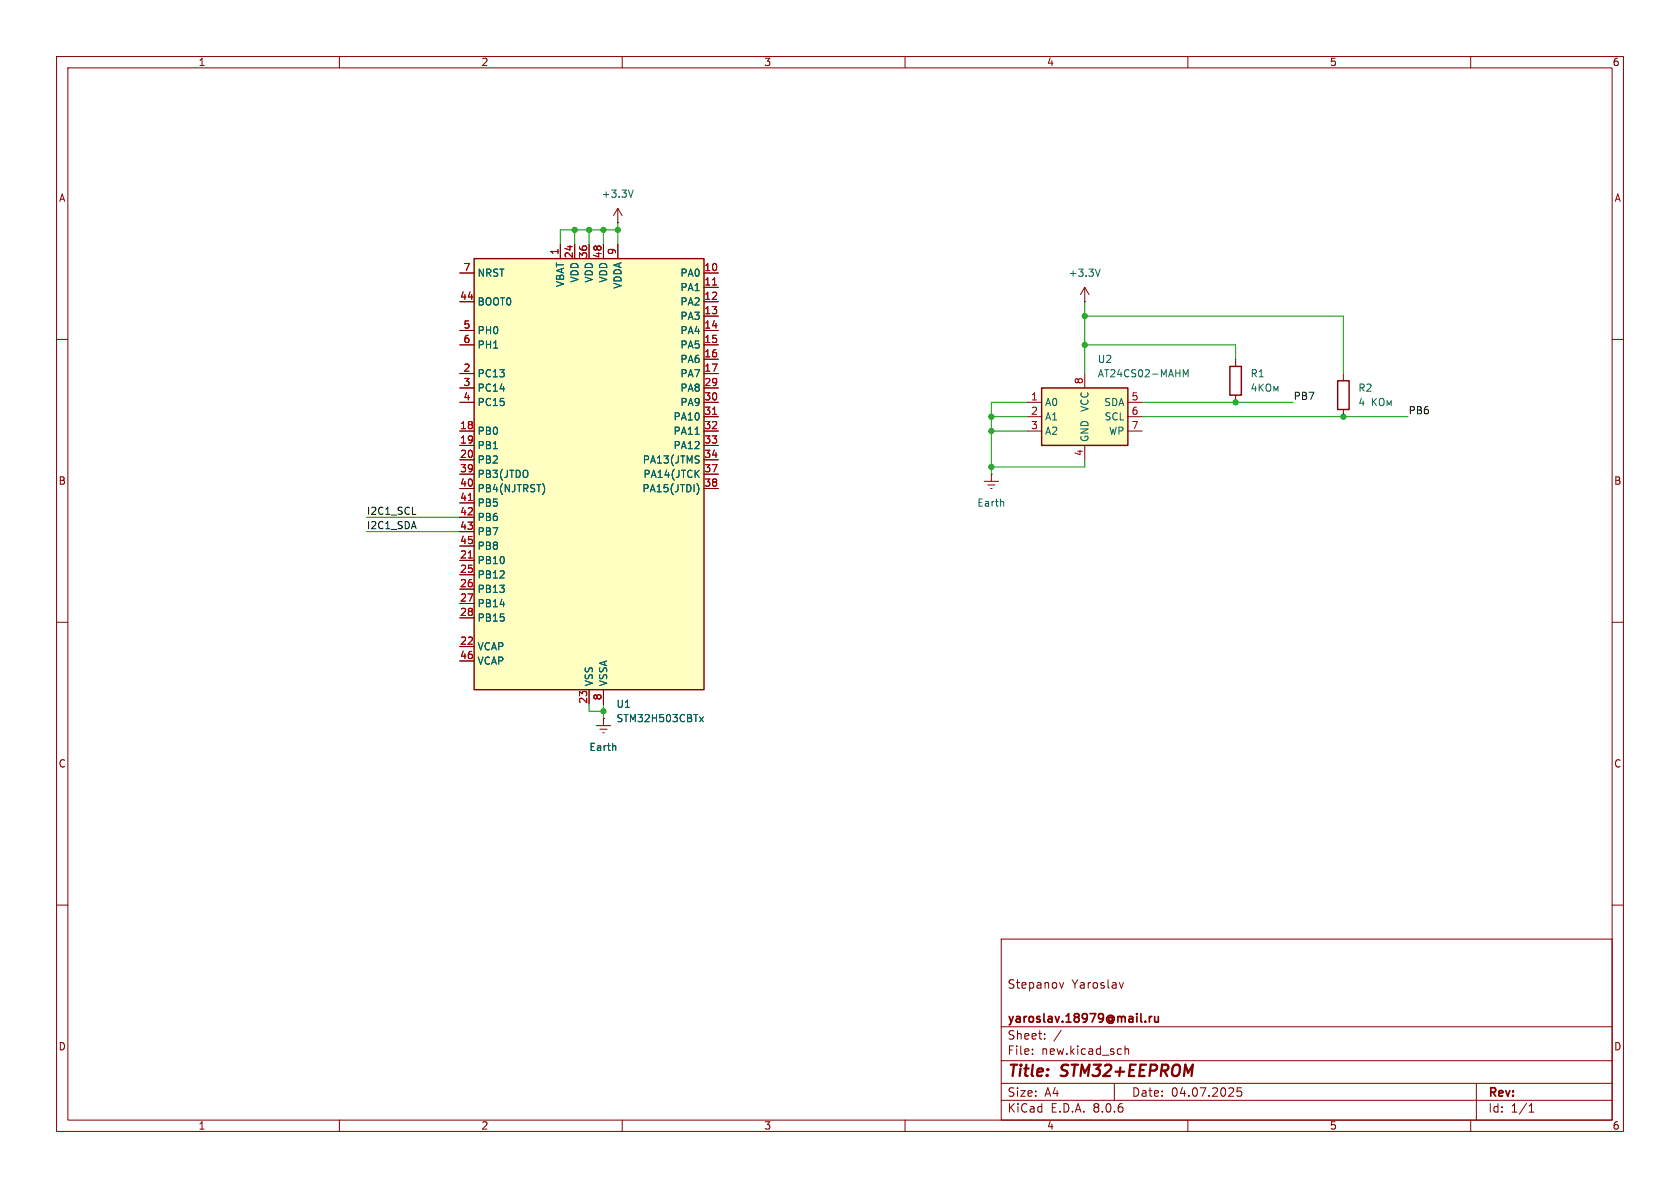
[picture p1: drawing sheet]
<svg xmlns="http://www.w3.org/2000/svg" width="297mm" height="210mm" viewBox="0 0 297 210" stroke-linecap="round" stroke-linejoin="round" font-family="sans-serif">
<g fill="none" stroke="#840000" stroke-width=".18">
<path d="M10 10h277v190h-277zM12 12h273v186h-273zM60 10v2M110 10v2M160 10v2M210 10v2M260 10v2M10 60h2M285 60h2M10 110h2M285 110h2M10 160h2"/>
<path d="M285 160h2M177 166h108v32h-108zM187.3 173.7l.4 1 .3-1M198.6 173.7l-.4 1M60 198v2M110 198v2M160 198v2M177 194.5h108M177 191.5h108M177 187.5h108M177 181.5h108M182.5 186.3v.1"/>
<path d="M182.5 185.5v.1M184.7 183.6v.1M184.7 182.8v.1M187.6 182.1l-1.3 2M197 191.5v3M198.9 184.9v1.5M198.9 185.5l.2-.1 .4 .1v.9M210 198v2M219.5 192.3h-.8v.7l.2-.1h.5l.1 .3v.5l-.3 .1-.5-.1M260 198v2M261 191.5v6.5M270.3 196.6h.9"/>
<path d="M270.3 195.5l.4-.4v1.5"/>
</g>
<path d="M203.2 179.7v1M203.6 179.7l-.3 .1-.1 .2M204.1 179.7l.1 .9 .4 .1 .2-.2M204.8 179.7v1M202.5 180.5v.2" fill="none" stroke="#840000" stroke-width=".3"/>
<path d="M184.1 68.6h15.3v10.1h-15.3z" fill="#ffffc2"/>
<path d="M184.1 68.6h15.3v10.1h-15.3zM217.4 64.8h2.1v5.1h-2.1zM236.5 67.3h2v5.1h-2z" fill="none" stroke="#840000" stroke-width=".25"/>
<g fill="none" stroke="#840000" stroke-width=".18">
<path d="M191.8 53.3h.1M191.8 50.8v2.5M191.8 50.8l-.8 1.3M191.8 50.8l.7 1.3M181.6 71.1h2.5M181.6 73.7h2.5M181.6 76.2h2.5M191.8 66v2.6M191.8 78.7v2.6M199.4 71.1h2.5M199.4 73.7h2.5M199.4 76.2h2.5"/>
<path d="M218.4 63.5v1.3M218.4 69.9v1.2M237.5 66v1.3M237.5 72.4v1.3M174 85.1h2.5M174.6 85.7h1.3M175.1 86.4h.3M175.3 83.8h.1M175.3 83.8v1.3M105.4 128.3h2.5M106 128.9h1.3M106.6 129.5h.2"/>
<path d="M106.7 127h.1M106.7 127v1.3"/>
</g>
<g fill="none" stroke="#006464" stroke-width=".18">
<path d="M194.5 47.6l-.4 1.2M209.2 66.6v-1.3l.4 1 .4-1v1.3M221.6 67.8l-.3 .9h.8M221.9 68.3v.9M222.6 67.9v1.3M222.8 68.4l.5 .8M223.3 67.9l-.7 .7M224 67.9h.1a.43 .43 0 0 1 .6 .4v.4a.42 .42 0 0 1-.5 .5 .42 .42 0 0 1-.4-.5v-.4zM225.2 69.2v-.9l.4 .7 .3-.7v.9M242.6 70.4v1.3M242.8 71l.5 .7M243.3 70.4l-.7 .8"/>
<path d="M243.9 70.6l.2-.2a.43 .43 0 0 1 .6 .5v.4a.42 .42 0 0 1-.4 .4 .42 .42 0 0 1-.5-.4zM245.2 71.7v-.8l.4 .6 .3-.6v.8M177.4 88.7v.8M108.8 131.9l.1 .8"/>
</g>
<path d="M83.8 45.7h40.7v76.2h-40.7z" fill="#ffffc2"/>
<path d="M83.8 45.7h40.7v76.2h-40.7z" fill="none" stroke="#840000" stroke-width=".25"/>
<g fill="none" stroke="#840000" stroke-width=".18">
<path d="M109.2 39.4h.1M109.2 36.8v2.6M109.2 36.8l-.7 1.3M109.2 36.8l.8 1.3M81.3 48.3h2.5M81.3 53.3h2.5M81.3 58.4h2.5M99.1 43.2v2.5M101.6 43.2v2.5M104.1 43.2v2.5M106.7 43.2v2.5M109.2 43.2v2.5"/>
<path d="M124.5 48.3h2.5M124.5 50.8h2.5M124.5 53.3h2.5M124.5 55.9h2.5M124.5 58.4h2.5M81.3 61h2.5M81.3 66h2.5M81.3 76.2h2.5M81.3 78.7h2.5M81.3 68.6h2.5M81.3 71.1h2.5M124.5 61h2.5"/>
<path d="M124.5 63.5h2.5M124.5 66h2.5M124.5 76.2h2.5M124.5 78.7h2.5M124.5 68.6h2.5M124.5 71.1h2.5M124.5 73.7h2.5M81.3 81.3h2.5M81.3 99.1h2.5M81.3 83.8h2.5M81.3 86.4h2.5M81.3 88.9h2.5"/>
<path d="M81.3 91.4h2.5M81.3 94h2.5M81.3 96.5h2.5M124.5 81.3h2.5M124.5 83.8h2.5M124.5 86.4h2.5M81.3 114.3h2.5M81.3 101.6h2.5M81.3 104.1h2.5M81.3 106.7h2.5M81.3 109.2h2.5M81.3 116.8h2.5"/>
<path d="M104.1 121.9v2.6M106.7 127h.1M106.7 121.9v2.6"/>
</g>
<path d="M126 50.4h.7M126 73.2h.7M82.8 98.6h.7M82.8 88.5h.7" fill="none" stroke="#a90000" stroke-width=".18"/>
<path d="M111.9 33.6l-.4 1.3M122.9 76.8h.7M96.1 85.7l.2 .6-.2 .9M123.1 83.7l.5 .7M123.2 85.5a1.47 1.47 0 0 1 0 1.9M123.4 80.6l.2 .1M123.5 81.4v.3M123.6 83.1l-.7 .8M108.8 131.9l.1 .8M123.7 126.7l.6 .9M124.3 126.7l-.6 .9" fill="none" stroke="#006464" stroke-width=".18"/>
<path d="M72.9 90.9h.6" fill="none" stroke="#0f0f0f" stroke-width=".18"/>
<g fill="none" stroke="#009600" stroke-width=".18">
<path d="M109.2 39.4v3.8M101.6 40.6v2.6M104.1 40.6v2.6M106.7 40.6v2.6M109.2 40.6h-10.1v2.6M191.8 55.9h45.7v10.1M191.8 53.3v12.7M175.3 73.7h6.3M175.3 76.2h6.3M181.6 71.1h-6.3v12.7M191.8 61h26.6v2.5M201.9 71.1h26.7"/>
<path d="M201.9 73.7h47M64.8 91.4h16.5M64.8 94h16.5M191.8 81.3v1.3h-16.5M104.1 124.5v1.2h2.6M106.7 124.5v2.5"/>
</g>
<g fill="#009600" stroke="#009600" stroke-width=".18">
<circle cx="175.3" cy="73.7" r=".46"/>
<circle cx="218.4" cy="71.1" r=".46"/>
<circle cx="191.8" cy="61" r=".46"/>
<circle cx="191.8" cy="55.9" r=".46"/>
<circle cx="237.5" cy="73.7" r=".46"/>
<circle cx="175.3" cy="76.2" r=".46"/>
<circle cx="175.3" cy="82.6" r=".46"/>
<circle cx="106.7" cy="125.7" r=".46"/>
<circle cx="109.2" cy="40.6" r=".46"/>
<circle cx="106.7" cy="40.6" r=".46"/>
<circle cx="101.6" cy="40.6" r=".46"/>
<circle cx="104.1" cy="40.6" r=".46"/>
</g>
<g font-size="2.8" fill="#840000">
<text x="178" y="190.9">Title:</text>
<text x="187.7" y="190.9">STM32+EEPROM</text>
</g>
<g font-size="2.1" fill="#840000">
<text x="178" y="175">Stepanov</text>
<text x="189.4" y="175">Yaroslav</text>
<text x="178" y="184">Sheet:</text>
<text x="178" y="181.2">yaroslav.18979@mail.ru</text>
<text x="178" y="186.7">File:</text>
<text x="184.1" y="186.7">new.kicad_sch</text>
<text x="178" y="196.9">KiCad</text>
<text x="178" y="194.1">Size:</text>
<text x="184.7" y="194.1">A4</text>
<text x="185.7" y="196.9">E.D.A.</text>
<text x="193.3" y="196.9">8.0.6</text>
<text x="200" y="194.1">Date:</text>
<text x="207" y="194.1">04.07.2025</text>
<text x="263" y="194.3">Rev:</text>
<text x="263" y="196.9">Id:</text>
<text x="267.1" y="196.9">1/1</text>
</g>
<g font-size="1.8" fill="#840000">
<text x="35" y="11.9">1</text>
<text x="85" y="11.9">2</text>
<text x="135" y="11.9">3</text>
<text x="185" y="11.9">4</text>
<text x="235" y="11.9">5</text>
<text x="285" y="11.9">6</text>
<text x="10.3" y="35.9">A</text>
<text x="285.3" y="35.9">A</text>
<text x="10.3" y="85.9">B</text>
<text x="285.3" y="85.9">B</text>
<text x="10.3" y="135.9">C</text>
<text x="285.3" y="135.9">C</text>
<text x="10.3" y="185.9">D</text>
<text x="285.3" y="185.9">D</text>
<text x="35" y="199.9">1</text>
<text x="85" y="199.9">2</text>
<text x="135" y="199.9">3</text>
<text x="185" y="199.9">4</text>
<text x="235" y="199.9">5</text>
<text x="285" y="199.9">6</text>
</g>
<g font-size="1.8" fill="#006464">
<text x="106.3" y="35.2">+3.3V</text>
<text x="84.3" y="49.1">NRST</text>
<text x="99.9" y="50.8" transform="rotate(-90 99.9 50.8)">VBAT</text>
<text x="102.5" y="50.1" transform="rotate(-90 102.5 50.1)">VDD</text>
<text x="105" y="50.1" transform="rotate(-90 105 50.1)">VDD</text>
<text x="107.5" y="50.1" transform="rotate(-90 107.5 50.1)">VDD</text>
<text x="110.1" y="51.1" transform="rotate(-90 110.1 51.1)">VDDA</text>
<text x="120.2" y="49.1">PA0</text>
<text x="120.2" y="51.7">PA1</text>
<text x="188.8" y="49.1">+3.3V</text>
<text x="84.3" y="54.2">BOOT0</text>
<text x="84.3" y="59.3">PH0</text>
<text x="120.2" y="54.2">PA2</text>
<text x="120.2" y="56.7">PA3</text>
<text x="120.2" y="59.3">PA4</text>
<text x="84.3" y="61.8">PH1</text>
<text x="120.2" y="61.8">PA5</text>
<text x="120.2" y="64.4">PA6</text>
<text x="194" y="64.4">U2</text>
<text x="84.3" y="66.9">PC13</text>
<text x="84.3" y="69.4">PC14</text>
<text x="84.3" y="72">PC15</text>
<text x="120.2" y="66.9">PA7</text>
<text x="120.2" y="69.4">PA8</text>
<text x="120.2" y="72">PA9</text>
<text x="184.7" y="72">A0</text>
<text x="194" y="66.9">AT24CS02-MAHM</text>
<text x="195.1" y="72">SDA</text>
<text x="221" y="66.9">R1</text>
<text x="240" y="69.4">R2</text>
<text x="240" y="72">4</text>
<text x="84.3" y="77.1">PB0</text>
<text x="119" y="74.5">PA10</text>
<text x="119" y="77.1">PA11</text>
<text x="184.7" y="74.5">A1</text>
<text x="184.7" y="77.1">A2</text>
<text x="192.6" y="72.9" transform="rotate(-90 192.6 72.9)">VCC</text>
<text x="195.2" y="74.5">SCL</text>
<text x="196" y="77.1">WP</text>
<text x="84.3" y="79.6">PB1</text>
<text x="84.3" y="82.1">PB2</text>
<text x="113.5" y="82.1">PA13(JTMS</text>
<text x="119" y="79.6">PA12</text>
<text x="192.6" y="78.2" transform="rotate(-90 192.6 78.2)">GND</text>
<text x="84.3" y="84.7">PB3(JTDO</text>
<text x="84.3" y="87.2">PB4(NJTRST)</text>
<text x="84.3" y="89.8">PB5</text>
<text x="113.5" y="87.2">PA15(JTDI)</text>
<text x="113.6" y="84.7">PA14(JTCK</text>
<text x="172.7" y="89.8">Earth</text>
<text x="84.3" y="92.3">PB6</text>
<text x="84.3" y="94.8">PB7</text>
<text x="84.3" y="99.9">PB10</text>
<text x="84.3" y="97.4">PB8</text>
<text x="84.3" y="102.5">PB12</text>
<text x="84.3" y="105">PB13</text>
<text x="84.3" y="107.5">PB14</text>
<text x="84.3" y="110.1">PB15</text>
<text x="84.3" y="115.2">VCAP</text>
<text x="84.3" y="117.7">VCAP</text>
<text x="105" y="121.4" transform="rotate(-90 105 121.4)">VSS</text>
<text x="107.5" y="121.4" transform="rotate(-90 107.5 121.4)">VSSA</text>
<text x="108.9" y="125.3">U1</text>
<text x="108.9" y="127.9">STM32H503CBTx</text>
<text x="104.1" y="132.9">Earth</text>
</g>
<g font-size="1.8" fill="#a90000">
<text x="98.8" y="45.2" transform="rotate(-90 98.8 45.2)">1</text>
<text x="101.3" y="45.8" transform="rotate(-90 101.3 45.8)">24</text>
<text x="103.9" y="45.8" transform="rotate(-90 103.9 45.8)">36</text>
<text x="106.4" y="45.8" transform="rotate(-90 106.4 45.8)">48</text>
<text x="109" y="45.2" transform="rotate(-90 109 45.2)">9</text>
<text x="81.2" y="53.1">44</text>
<text x="81.8" y="48">7</text>
<text x="124.4" y="48">10</text>
<text x="124.4" y="50.5">11</text>
<text x="124.4" y="53.1">12</text>
<text x="81.8" y="58.2">5</text>
<text x="124.4" y="55.6">13</text>
<text x="124.4" y="58.2">14</text>
<text x="81.8" y="65.8">2</text>
<text x="81.8" y="60.7">6</text>
<text x="124.4" y="60.7">15</text>
<text x="124.4" y="63.2">16</text>
<text x="124.4" y="65.8">17</text>
<text x="81.8" y="68.3">3</text>
<text x="81.8" y="70.9">4</text>
<text x="124.4" y="68.3">29</text>
<text x="124.4" y="70.9">30</text>
<text x="182.2" y="70.9">1</text>
<text x="191.5" y="68" transform="rotate(-90 191.5 68)">8</text>
<text x="200" y="70.9">5</text>
<text x="81.2" y="75.9">18</text>
<text x="124.4" y="73.4">31</text>
<text x="124.4" y="75.9">32</text>
<text x="182.2" y="73.4">2</text>
<text x="182.2" y="75.9">3</text>
<text x="200" y="73.4">6</text>
<text x="200" y="75.9">7</text>
<text x="81.2" y="78.5">19</text>
<text x="81.2" y="81">20</text>
<text x="81.2" y="83.6">39</text>
<text x="124.4" y="78.5">33</text>
<text x="124.4" y="81">34</text>
<text x="124.4" y="83.6">37</text>
<text x="191.5" y="80.7" transform="rotate(-90 191.5 80.7)">4</text>
<text x="81.2" y="86.1">40</text>
<text x="81.2" y="88.6">41</text>
<text x="124.4" y="86.1">38</text>
<text x="81.2" y="91.2">42</text>
<text x="81.2" y="93.7">43</text>
<text x="81.2" y="98.8">21</text>
<text x="81.2" y="101.3">25</text>
<text x="81.2" y="96.3">45</text>
<text x="81.2" y="103.9">26</text>
<text x="81.2" y="106.4">27</text>
<text x="81.2" y="109">28</text>
<text x="81.2" y="114">22</text>
<text x="81.2" y="116.6">46</text>
<text x="103.9" y="124.5" transform="rotate(-90 103.9 124.5)">23</text>
<text x="106.4" y="123.9" transform="rotate(-90 106.4 123.9)">8</text>
</g>
<g font-size="1.8" fill="#0f0f0f">
<text x="228.6" y="70.8">PB7</text>
<text x="248.9" y="73.3">PB6</text>
<text x="64.8" y="91.1">I2C1_SCL</text>
<text x="64.8" y="93.6">I2C1_SDA</text>
</g>
</svg>
